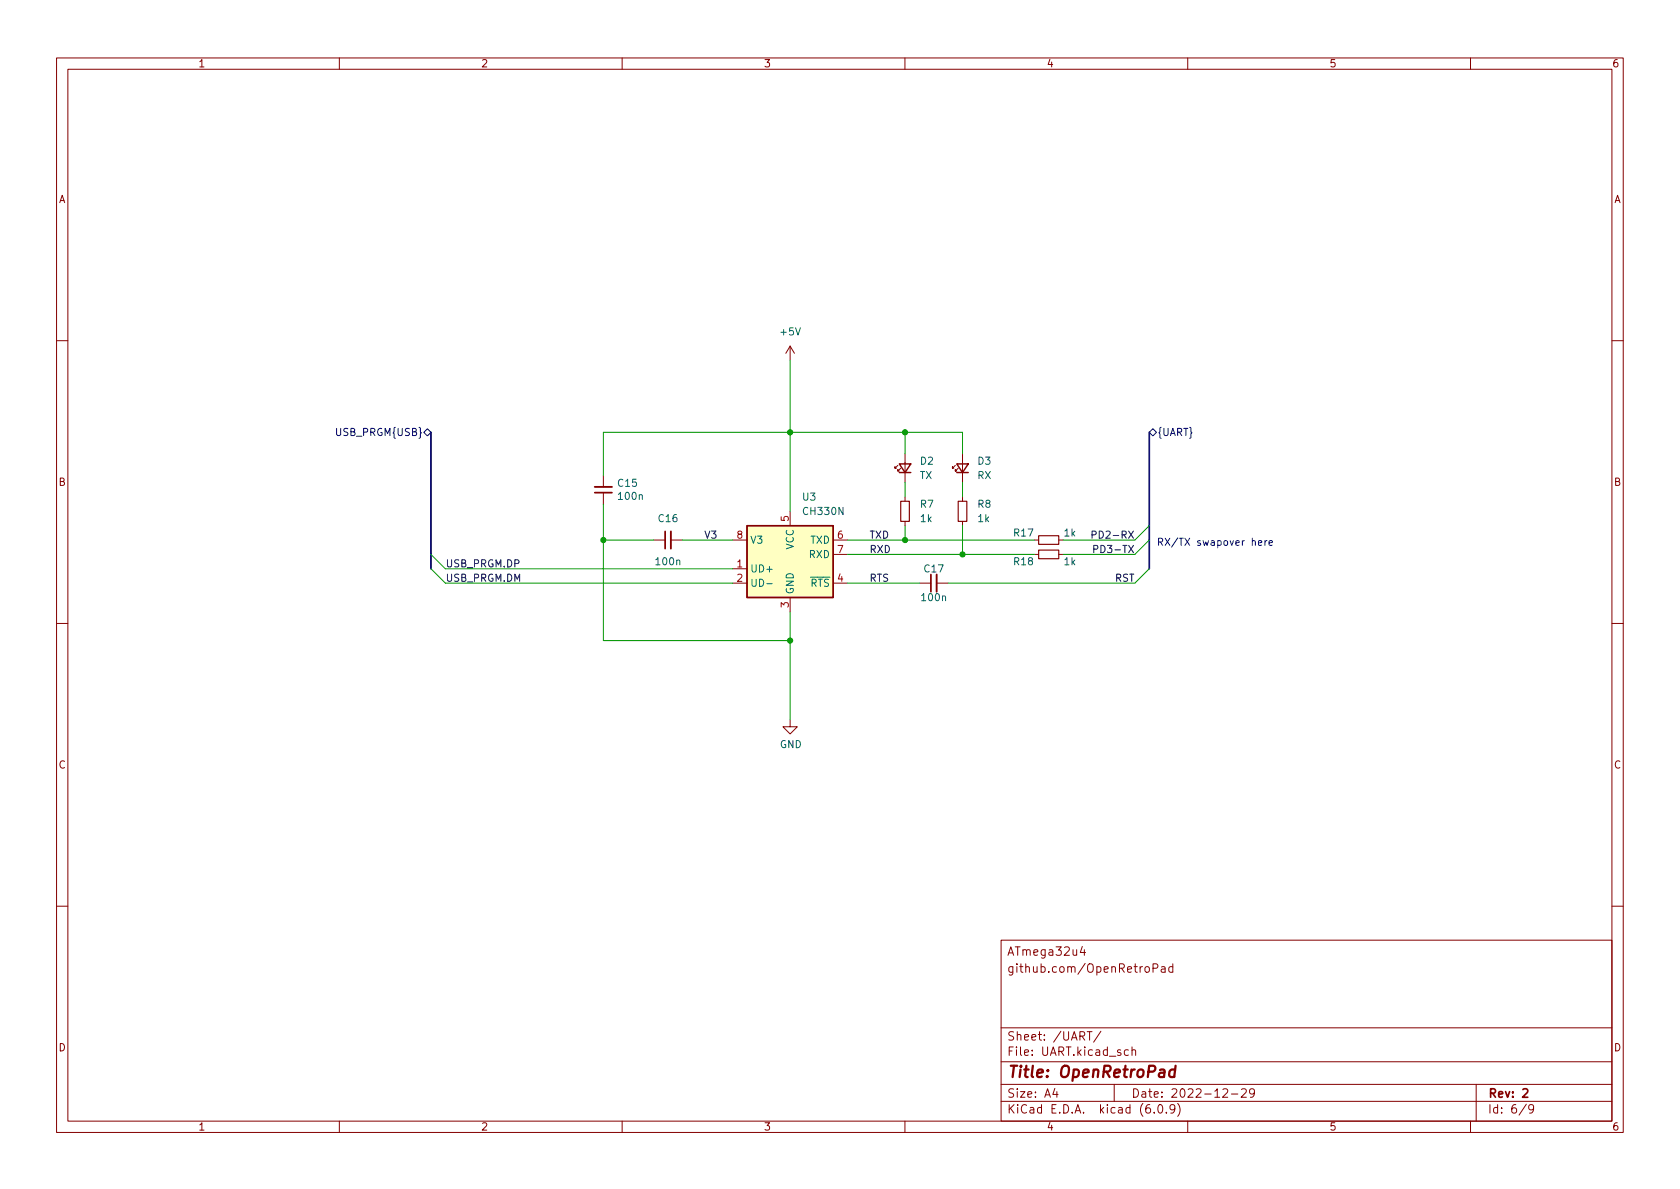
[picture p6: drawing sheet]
<svg xmlns="http://www.w3.org/2000/svg" width="297mm" height="210mm" viewBox="0 0 297 210" stroke-linecap="round" stroke-linejoin="round" font-family="sans-serif">
<g fill="none" stroke="#840000" stroke-width=".18">
<path d="M10 10.2h277v190.1h-277zM12 12.2h273v186.1h-273zM60 10.2v2M110 10.2v2M160 10.2v2M210 10.2v2M260 10.2v2M10 60.2h2M139.7 61.2v2.5M139.7 61.2l-.8 1.3M139.7 61.2l.8 1.3M285 60.2h2"/>
<path d="M106.7 84.1v2M106.7 87.1v2M115.6 95.5h2M118.6 95.5h2M129.5 95.5h2.6M139.7 90.4v2.6M147.3 95.5h2.6M147.3 98h2.6M158.7 82.3l-.5 .5v-.3v.3h.3M159.3 82.8l-.6 .5v-.2v.2h.3M160 80.3v5M160 87.9v.7"/>
<path d="M160 92.2v.8M168.9 82.3l-.5 .5v-.3v.3h.3M169.4 82.8l-.5 .5v-.2v.2h.3M170.2 80.3v5M170.2 87.9v.7M170.2 92.2v.8M182.9 95.5h.7M182.9 98h.7M187.2 95.5h.8M187.2 98h.8M10 110.2h2M129.5 103.1h2.6"/>
<path d="M129.5 100.6h2.6M139.7 105.7v2.5M147.3 103.1h2.6M162.6 103.1h2M165.6 103.1h2M285 110.2h2M139.7 127.2v1.3h1.3l-1.3 1.3-1.3-1.3h1.3M10 160.2h2M177 166.3h108v32h-108zM191.4 167.4l-.4 1h.9M191.7 167.9v1M203.9 171.2l.7-.1 .1-.2-.1-.3-.2-.2h-.5v1.5"/>
<path d="M205.4 171h.5l.1 .9M206 171.3l-.5 .1a.29 .29 0 0 0-.2 .2 .29 .29 0 0 0 .2 .3h.5M207.4 171l-.5-.1-.3 .3v.4l.2 .3h.6M207.4 170.4v1.5M285 160.2h2M60 198.3v2M110 198.3v2M160 198.3v2M177 194.8h108M177 191.8h108M177 187.8h108M177 181.8h108"/>
<path d="M186.5 192.5l-.4 1h1M186.9 193v1M192.2 182.4h.9M192.6 182.4v1.5M194.6 182.4l-1.2 1.9M197 191.8v3M199.5 185.7l-.4-.1-.3 .3v.4l.1 .3h.6M200.1 185.8l.3-.2 .3 .1 .1 .9M200.1 185.1v1.5M204.1 196.7v.1M204.9 195.4l.2-.1a.81 .81 0 0 1 .6 .7 .81 .81 0 0 1-.3 .8h-.2a.81 .81 0 0 1-.6-.6 .81 .81 0 0 1 .3-.8zM206.2 196.7v.1"/>
<path d="M207.7 196l-.3 .3h-.3l-.2-.3 .1-.6 .4-.1 .2 .2a.99 .99 0 0 1-.3 1.3h-.3M208.2 195.1a1.72 1.72 0 0 1 0 2.3M210 198.3v2M216.2 192.7l.6-.2 .2 .2 .1 .3-1 1h1M217.7 193.5h1.2M219.5 192.7l.6-.2 .2 .2 .1 .3-1 1h1M221.8 193.2l-.3 .3-.4-.1-.2-.2 .2-.6 .4-.1 .2 .2a.99 .99 0 0 1-.3 1.3h-.3M260 198.3v2M261 191.8v6.5M269.9 195.3l-1.3 1.9M271.2 196l-.3 .3h-.3l-.3-.3 .1-.6 .5-.1 .2 .2a.99 .99 0 0 1-.4 1.3h-.3"/>
</g>
<path d="M105.2 87.1h3M117.6 94v3M164.6 101.6v3M269.3 192.7l.5-.2 .3 .2v.3l-.9 1h.9" fill="none" stroke="#840000" stroke-width=".3"/>
<path d="M207.8 189.2a.66 .66 0 0 0-1 .3l-.1 .6 .2 .3 .1 .1 .6-.1M207.9 188.5l-.3 2" fill="none" stroke="#840000" stroke-width=".4"/>
<path d="M132.1 93h15.2v12.7h-15.2zM159 82h2l-1 1.6zM159 83.6h2M169.2 82h2l-1 1.6zM169.2 83.6h2" fill="none" stroke="#840000" stroke-width=".25"/>
<path d="M159.3 88.6h1.5v3.6h-1.5zM169.4 88.6h1.5v3.6h-1.5zM183.6 94.7h3.6v1.6h-3.6zM183.6 97.3h3.6v1.5h-3.6z" fill="none" stroke="#840000" stroke-width=".2"/>
<path d="M105.2 86.1h3M118.6 94v3M165.6 101.6v3" fill="none" stroke="#840000" stroke-width=".33"/>
<path d="M132.1 93h15.2v12.7h-15.2z" fill="#ffffc2" stroke="#ffffc2" stroke-width=".18"/>
<path d="M135.6 103.2h.9" fill="none" stroke="#006464" stroke-width=".18"/>
<path d="M74.9 76.4l.7-.6 .6 .6-.6 .7zM203.2 76.4l.6-.6 .7 .6-.7 .7z" fill="none" stroke="#000084" stroke-width=".18"/>
<path d="M193.1 94.6l.6-.1 .1-.2-.1-.3-.6-.1v1.3M193.4 97.1h.6l.1-.2v-.3l-.7-.2v1.3" fill="none" stroke="#0f0f0f" stroke-width=".18"/>
<path d="M222.5 96l.6-.1v-.2l-.4-.1-.2 .2 .1 .6h.5M223.7 95.6v.8M224 95.6l-.3 .2M224.4 96l.6-.1-.1-.2-.3-.1-.2 .2v.6h.5" fill="none" stroke="#0000c2" stroke-width=".18"/>
<path d="M76.2 76.4v24.2M203.2 76.4v24.2" fill="none" stroke="#000084" stroke-width=".3"/>
<g fill="none" stroke="#009600" stroke-width=".18">
<path d="M139.7 63.7v26.7M160 76.4v3.9M76.2 98l2.5 2.6h50.8M106.7 95.5h8.9M106.7 89.1v24.2h33M120.6 95.5h8.9M149.9 95.5h33M149.9 98h33M160 85.3v2.6M160 93v2.5M170.2 80.3v-3.9h-63.5v7.7M170.2 85.3v2.6"/>
<path d="M170.2 93v5M203.2 93l-2.5 2.5h-12.7M203.2 95.5l-2.5 2.5h-12.7M76.2 100.6l2.5 2.5h50.8M139.7 108.2v19M149.9 103.1h12.7M203.2 100.6l-2.5 2.5h-33.1"/>
</g>
<g fill="#009600" stroke="#009600" stroke-width=".18">
<circle cx="160" cy="76.4" r=".46"/>
<circle cx="170.2" cy="98" r=".46"/>
<circle cx="160" cy="95.5" r=".46"/>
<circle cx="106.7" cy="95.5" r=".46"/>
<circle cx="139.7" cy="76.4" r=".46"/>
<circle cx="139.7" cy="113.3" r=".46"/>
</g>
<text font-size="2.8" fill="#840000" x="178" y="190.6">Title: OpenRetroPad</text>
<g font-size="2.1" fill="#840000">
<text x="178" y="172">github.com/OpenRetroPad</text>
<text x="178" y="169">ATmega32u4</text>
<text x="178" y="184">Sheet: /UART/</text>
<text x="178" y="186.7">File: UART.kicad_sch</text>
<text x="178" y="196.9">KiCad E.D.A. kicad (6.0.9)</text>
<text x="178" y="194.1">Size: A4</text>
<text x="200" y="194.1">Date: 2022-12-29</text>
<text x="263" y="194.1">Rev: 2</text>
<text x="263" y="196.9">Id: 6/9</text>
</g>
<g font-size="1.8" fill="#840000">
<text x="35" y="11.9">1</text>
<text x="85" y="11.9">2</text>
<text x="135" y="11.9">3</text>
<text x="185" y="11.9">4</text>
<text x="235" y="11.9">5</text>
<text x="285" y="11.9">6</text>
<text x="10.3" y="35.9">A</text>
<text x="285.3" y="35.9">A</text>
<text x="10.3" y="85.9">B</text>
<text x="285.3" y="85.9">B</text>
<text x="10.3" y="135.9">C</text>
<text x="285.3" y="135.9">C</text>
<text x="10.3" y="185.9">D</text>
<text x="285.3" y="185.9">D</text>
<text x="35" y="199.9">1</text>
<text x="85" y="199.9">2</text>
<text x="135" y="199.9">3</text>
<text x="185" y="199.9">4</text>
<text x="235" y="199.9">5</text>
<text x="285" y="199.9">6</text>
</g>
<g font-size="1.8" fill="#006464">
<text x="138.1" y="59.3">+5V</text>
<text x="162.7" y="82.2">D2</text>
<text x="172.9" y="82.2">D3</text>
<text x="109.3" y="86.1">C15</text>
<text x="109.5" y="88.4">100n</text>
<text x="141.9" y="88.5">U3</text>
<text x="162.6" y="84.7">TX</text>
<text x="162.7" y="89.8">R7</text>
<text x="172.8" y="84.7">RX</text>
<text x="172.9" y="89.8">R8</text>
<text x="116.5" y="92.3">C16</text>
<text x="142.2" y="91.1">CH330N</text>
<text x="162.8" y="92.3">1k</text>
<text x="172.9" y="92.3">1k</text>
<text x="179.3" y="94.9">R17</text>
<text x="188.2" y="94.9">1k</text>
<text x="116.1" y="99.9">100n</text>
<text x="132.6" y="101.2">UD+</text>
<text x="132.6" y="96.1">V3</text>
<text x="140.3" y="97.2" transform="rotate(-90 140.3 97.2)">VCC</text>
<text x="143.1" y="98.7">RXD</text>
<text x="143.3" y="96.1">TXD</text>
<text x="163.5" y="101.2">C17</text>
<text x="179.3" y="99.9">R18</text>
<text x="188.2" y="99.9">1k</text>
<text x="132.6" y="103.8">UD-</text>
<text x="140.3" y="105.2" transform="rotate(-90 140.3 105.2)">GND</text>
<text x="141.9" y="103.8">~{RTS}</text>
<text x="163.1" y="106.3">100n</text>
<text x="137.9" y="132.3">GND</text>
</g>
<g font-size="1.8" fill="#000084">
<text x="59.7" y="77.1">USB_PRGM{USB}</text>
<text x="204.6" y="77.1">{UART}</text>
</g>
<g font-size="1.8" fill="#0f0f0f">
<text x="124.5" y="95.2">V3</text>
<text x="153.7" y="95.2">TXD</text>
<text x="194.2" y="95.2">PD2-RX</text>
<text x="78.7" y="100.3">USB_PRGM.DP</text>
<text x="153.7" y="97.8">RXD</text>
<text x="194.4" y="97.8">PD3-TX</text>
<text x="78.7" y="102.9">USB_PRGM.DM</text>
<text x="153.7" y="102.9">RTS</text>
<text x="197.1" y="102.9">RST</text>
</g>
<g font-size="1.8" fill="#a90000">
<text x="130.3" y="95.2">8</text>
<text x="139.4" y="92.2" transform="rotate(-90 139.4 92.2)">5</text>
<text x="148.1" y="95.2">6</text>
<text x="130.3" y="100.3">1</text>
<text x="148.1" y="97.8">7</text>
<text x="130.3" y="102.9">2</text>
<text x="139.4" y="107.4" transform="rotate(-90 139.4 107.4)">3</text>
<text x="148.1" y="102.9">4</text>
</g>
<text font-size="1.8" fill="#0000c2" x="204.5" y="96.5">RX/TX swapover here</text>
</svg>
